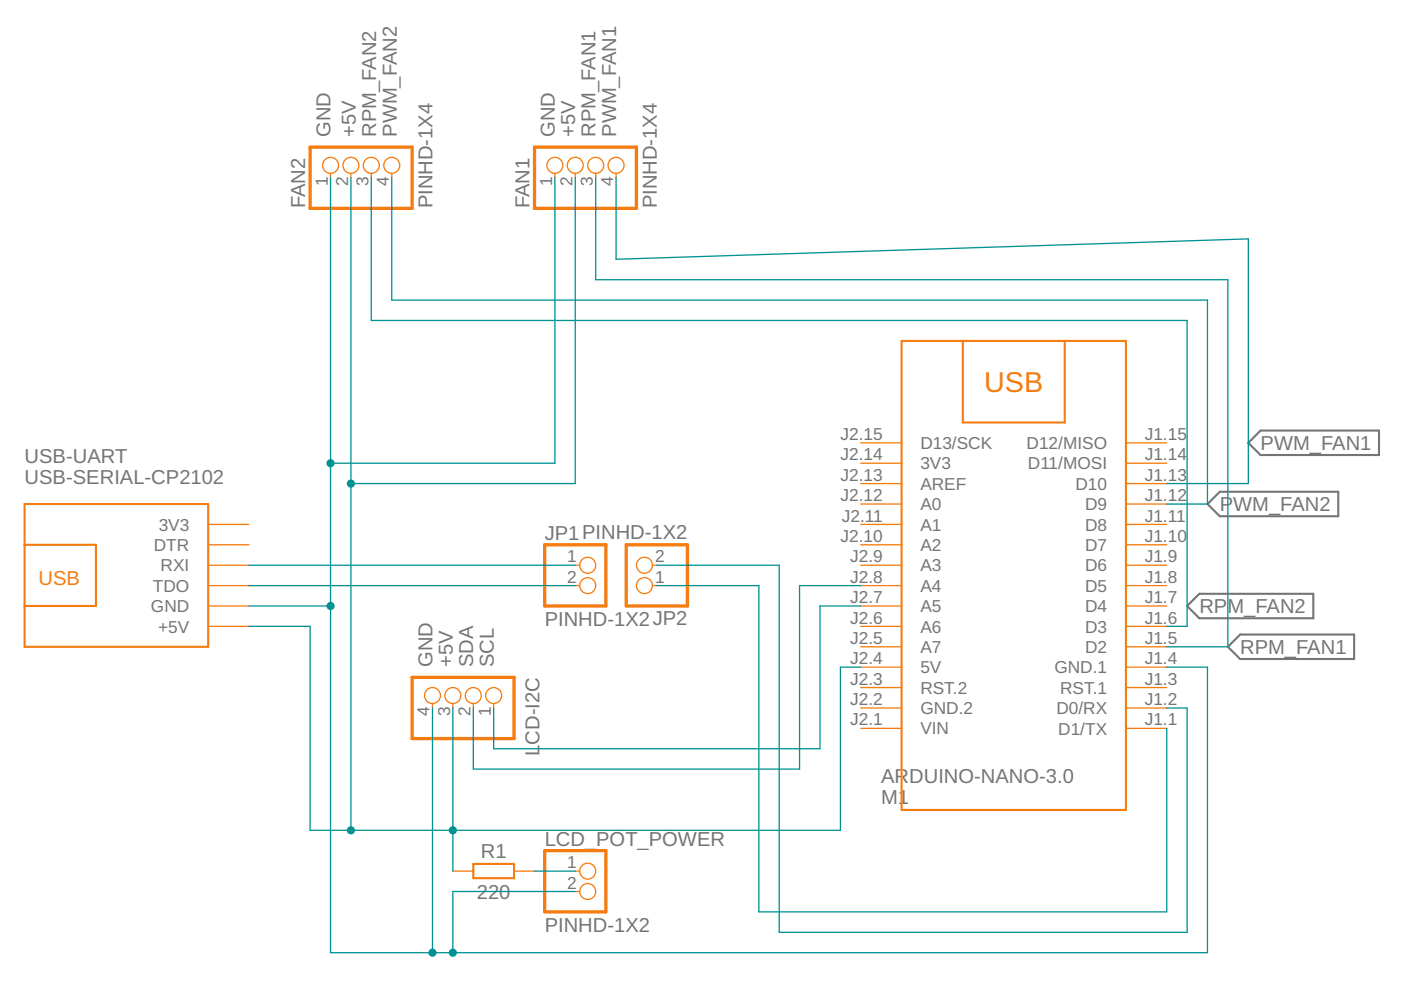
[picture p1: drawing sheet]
<svg xmlns="http://www.w3.org/2000/svg" width="297mm" height="210mm" viewBox="0 0 297 210" stroke-linecap="round" stroke-linejoin="round" font-family="sans-serif">
<path d="M267.3 91.3h25.1v5.2h-25.1l-2.6-2.6zM256 106.9l2.6-2.6h25.1v5.2h-25.1zM251.7 128.5l2.6-2.6h24.1v5.2h-24.1zM260.3 137.1l2.6-2.6h24.2v5.2h-24.2z" fill="none" stroke="#757575" stroke-width=".44"/>
<g fill="none" stroke="#f57c10" stroke-width=".28">
<path d="M70.1 36.7v1M74.4 36.7v1M78.7 36.7v1M83.1 36.7v1M117.6 36.7v1M122 36.7v1M126.3 36.7v1M130.6 36.7v1M182.5 98.2h8.7M182.5 93.9h8.7M238.7 98.2h8.7M238.7 93.9h8.7"/>
<path d="M44.1 119.8h8.7M44.1 115.5h8.7M44.1 111.2h8.7M122 119.8h.9M138.3 119.8h1M182.5 119.8h8.7M182.5 115.5h8.7M182.5 111.2h8.7M182.5 106.9h8.7M182.5 102.5h8.7M238.7 119.8h8.7M238.7 115.5h8.7"/>
<path d="M238.7 111.2h8.7M238.7 106.9h8.7M238.7 102.5h8.7M44.1 132.8h8.7M44.1 128.5h8.7M44.1 124.2h8.7M122 124.2h.9M138.3 124.2h1M182.5 137.1h8.7M182.5 132.8h8.7M182.5 128.5h8.7M182.5 124.2h8.7"/>
<path d="M238.7 137.1h8.7M238.7 132.8h8.7M238.7 128.5h8.7M238.7 124.2h8.7M91.7 149.2v.9M96 149.2v.9M100.4 149.2v.9M104.7 149.2v.9M182.5 154.4h8.7M182.5 150.1h8.7M182.5 145.8h8.7M182.5 141.5h8.7"/>
<path d="M238.7 154.4h8.7M238.7 150.1h8.7M238.7 145.8h8.7M238.7 141.5h8.7M96 184.7h4.4M109 184.7h4.3M122 184.7h.9M122 189h.9"/>
<circle cx="70.1" cy="35.1" r="1.69"/>
<circle cx="74.4" cy="35.1" r="1.69"/>
<circle cx="78.7" cy="35.1" r="1.69"/>
<circle cx="83.1" cy="35.1" r="1.69"/>
<circle cx="117.6" cy="35.1" r="1.69"/>
<circle cx="122" cy="35.1" r="1.69"/>
<circle cx="126.3" cy="35.1" r="1.69"/>
<circle cx="130.6" cy="35.1" r="1.69"/>
<circle cx="124.6" cy="119.8" r="1.69"/>
<circle cx="136.6" cy="119.8" r="1.69"/>
<circle cx="124.6" cy="124.2" r="1.69"/>
<circle cx="136.6" cy="124.2" r="1.69"/>
<circle cx="91.7" cy="147.5" r="1.69"/>
<circle cx="96" cy="147.5" r="1.69"/>
<circle cx="100.4" cy="147.5" r="1.69"/>
<circle cx="104.7" cy="147.5" r="1.69"/>
<circle cx="124.6" cy="184.7" r="1.69"/>
<circle cx="124.6" cy="189" r="1.69"/>
</g>
<path d="M191.2 72.3h47.5v99.4h-47.5zM204.1 72.3v17.3h21.6v-17.3M5.2 106.9h38.9v30.2h-38.9zM5.2 115.5h15.1v13h-15.1M100.4 183.2h8.6v3h-8.6z" fill="none" stroke="#f57c10" stroke-width=".44"/>
<path d="M65.7 31.2h21.7v13h-21.7zM113.3 31.2h21.6v13h-21.6zM115.5 115.5h13v13h-13zM132.8 115.5h13v13h-13zM87.4 143.6h21.6v13h-21.6zM115.5 180.4h13v12.9h-13z" fill="none" stroke="#f57c10" stroke-width=".7"/>
<path d="M74.4 37.7v64.8M139.3 119.8h25.9v77.9h86.5v-47.6h-4.3M52.8 132.8h12.9v43.2h112.5v-34.5h4.3M139.3 124.2h21.6v69.1h86.5v-38.9" fill="none" stroke="#009292" stroke-width=".28"/>
<circle cx="74.4" cy="176" r=".87" fill="#009292"/>
<path d="M73.5 176a.9 .9 0 0 1 1.8 0 .9 .9 0 0 1-1.8 0zM73.5 176a.9 .9 0 0 0 1.8 0 .9 .9 0 0 0-1.8 0z" fill="#009292"/>
<path d="M122 37.7v64.8h-47.6v73.5" fill="none" stroke="#009292" stroke-width=".28"/>
<circle cx="74.4" cy="102.5" r=".87" fill="#009292"/>
<path d="M73.5 102.5a.9 .9 0 0 1 1.8 0 .9 .9 0 0 1-1.8 0zM73.5 102.5a.9 .9 0 0 0 1.8 0 .9 .9 0 0 0-1.8 0z" fill="#009292"/>
<path d="M96 150.1v25.9" fill="none" stroke="#009292" stroke-width=".28"/>
<circle cx="96" cy="176" r=".87" fill="#009292"/>
<path d="M95.1 176a.9 .9 0 0 1 1.8 0 .9 .9 0 0 1-1.8 0zM95.1 176a.9 .9 0 0 0 1.8 0 .9 .9 0 0 0-1.8 0z" fill="#009292"/>
<path d="M78.7 37.7v30.2h173v64.9h-4.3M83.1 37.7v25.9h172.9v43.3h-8.6M126.3 37.7v21.6h134v77.8h-12.9M130.6 37.7v17.3l134.1-4.3v51.8h-17.3M70.1 98.2v30.3h-17.3M96 176v8.7" fill="none" stroke="#009292" stroke-width=".28"/>
<circle cx="70.1" cy="128.5" r=".87" fill="#009292"/>
<path d="M69.2 128.5a.9 .9 0 0 1 1.8 0 .9 .9 0 0 1-1.8 0zM69.2 128.5a.87 .87 0 0 0 1.7 0 .87 .87 0 0 0-1.7 0z" fill="#009292"/>
<path d="M117.6 37.7v60.5h-47.5M70.1 128.5v73.5h185.9v-60.5h-8.6" fill="none" stroke="#009292" stroke-width=".28"/>
<circle cx="91.7" cy="202" r=".87" fill="#009292"/>
<path d="M90.8 202a.9 .9 0 0 1 1.8 0 .9 .9 0 0 1-1.8 0zM90.8 202a.9 .9 0 0 0 1.8 0 .9 .9 0 0 0-1.8 0z" fill="#009292"/>
<path d="M70.1 37.7v60.5" fill="none" stroke="#009292" stroke-width=".28"/>
<circle cx="70.1" cy="98.2" r=".87" fill="#009292"/>
<path d="M69.2 98.2a.9 .9 0 0 1 1.8 0 .9 .9 0 0 1-1.8 0zM69.2 98.2a.87 .87 0 0 0 1.7 0 .87 .87 0 0 0-1.7 0z" fill="#009292"/>
<path d="M91.7 150.1v51.9M122 189h-26v13" fill="none" stroke="#009292" stroke-width=".28"/>
<circle cx="96" cy="202" r=".87" fill="#009292"/>
<path d="M95.1 202a.9 .9 0 0 1 1.8 0 .9 .9 0 0 1-1.8 0zM95.1 202a.9 .9 0 0 0 1.8 0 .9 .9 0 0 0-1.8 0z" fill="#009292"/>
<path d="M52.8 119.8h69.2M52.8 124.2h69.2M182.5 128.5h-8.6v30.2h-69.2v-8.6M182.5 124.2h-13v38.9h-69.1v-13M113.3 184.7h8.7" fill="none" stroke="#009292" stroke-width=".28"/>
<text font-size="6.1" fill="#f57c10" x="208.7" y="83.1">USB</text>
<g font-size="4.3" fill="#757575">
<text x="70.1" y="29" transform="rotate(-90 70.1 29)">GND</text>
<text x="75.5" y="29" transform="rotate(-90 75.5 29)">+5V</text>
<text x="79.8" y="29" transform="rotate(-90 79.8 29)">RPM_FAN2</text>
<text x="84.1" y="29" transform="rotate(-90 84.1 29)">PWM_FAN2</text>
<text x="117.6" y="29" transform="rotate(-90 117.6 29)">GND</text>
<text x="122" y="29" transform="rotate(-90 122 29)">+5V</text>
<text x="126.3" y="29" transform="rotate(-90 126.3 29)">RPM_FAN1</text>
<text x="130.6" y="29" transform="rotate(-90 130.6 29)">PWM_FAN1</text>
<text x="64.7" y="44.2" transform="rotate(-90 64.7 44.2)">FAN2</text>
<text x="91.7" y="44.2" transform="rotate(-90 91.7 44.2)">PINHD-1X4</text>
<text x="112.2" y="44.2" transform="rotate(-90 112.2 44.2)">FAN1</text>
<text x="139.3" y="44.2" transform="rotate(-90 139.3 44.2)">PINHD-1X4</text>
<text x="267.3" y="95.4">PWM_FAN1</text>
<text x="5.2" y="98.2">USB-UART</text>
<text x="5.2" y="102.5">USB-SERIAL-CP2102</text>
<text x="258.6" y="108.4">P</text>
<text x="261.5" y="108.4">WM_FAN2</text>
<text x="115.5" y="114.4">JP1PINHD-1X2</text>
<text x="254.3" y="130">RPM_FAN2</text>
<text x="115.5" y="132.8">PINHD-1X2JP2</text>
<text x="91.7" y="141.5" transform="rotate(-90 91.7 141.5)">GND</text>
<text x="96" y="141.5" transform="rotate(-90 96 141.5)">+5V</text>
<text x="100.3" y="141.5" transform="rotate(-90 100.3 141.5)">SDA</text>
<text x="104.7" y="141.5" transform="rotate(-90 104.7 141.5)">SCL</text>
<text x="262.9" y="138.6">RPM_FAN1</text>
<text x="114.4" y="160.2" transform="rotate(-90 114.4 160.2)">L</text>
<text x="114.4" y="157.9" transform="rotate(-90 114.4 157.9)">CD-I2C</text>
<text x="186.8" y="166.1">ARDUINO-NANO-3.0</text>
<text x="186.8" y="170.4">M1</text>
<text x="115.5" y="179.3">LCD_POT_POWER</text>
<text x="101.9" y="181.9">R1</text>
<text x="101.1" y="190.5">220</text>
<text x="115.5" y="197.7">PINHD-1X2</text>
</g>
<text font-size="4.3" fill="#f57c10" x="8.2" y="123.9">USB</text>
<g font-size="3.7" fill="#757575">
<text x="69.5" y="39.4" transform="rotate(-90 69.5 39.4)">1</text>
<text x="73.8" y="39.4" transform="rotate(-90 73.8 39.4)">2</text>
<text x="78.1" y="39.4" transform="rotate(-90 78.1 39.4)">3</text>
<text x="82.4" y="39.4" transform="rotate(-90 82.4 39.4)">4</text>
<text x="117" y="39.4" transform="rotate(-90 117 39.4)">1</text>
<text x="121.4" y="39.4" transform="rotate(-90 121.4 39.4)">2</text>
<text x="125.7" y="39.4" transform="rotate(-90 125.7 39.4)">3</text>
<text x="130" y="39.4" transform="rotate(-90 130 39.4)">4</text>
<text x="178.2" y="93.3">J2.15</text>
<text x="195.1" y="95.2">D13/SCK</text>
<text x="217.7" y="95.2">D12/MISO</text>
<text x="242.7" y="93.3">J1.15</text>
<text x="178.2" y="101.9">J2.13</text>
<text x="178.2" y="97.6">J2.14</text>
<text x="195.1" y="99.5">3V3</text>
<text x="217.9" y="99.5">D11/MOSI</text>
<text x="242.7" y="101.9">J1.13</text>
<text x="242.7" y="97.6">J1.14</text>
<text x="178.2" y="106.3">J2.12</text>
<text x="195.1" y="103.8">AREF</text>
<text x="228" y="103.8">D10</text>
<text x="242.7" y="106.3">J1.12</text>
<text x="33.7" y="112.5">3V3</text>
<text x="178.5" y="110.6">J2.11</text>
<text x="195.1" y="112.5">A1</text>
<text x="195.1" y="108.2">A0</text>
<text x="230.1" y="112.5">D8</text>
<text x="230.1" y="108.2">D9</text>
<text x="242.7" y="110.6">J1.11</text>
<text x="32.6" y="116.8">DTR</text>
<text x="120.3" y="119.2">1</text>
<text x="138.9" y="119.2">2</text>
<text x="178.2" y="114.9">J2.10</text>
<text x="180.3" y="119.2">J2.9</text>
<text x="195.1" y="116.8">A2</text>
<text x="230.1" y="116.8">D7</text>
<text x="242.7" y="119.2">J1.9</text>
<text x="242.7" y="114.9">J1.10</text>
<text x="32.4" y="125.5">TDO</text>
<text x="34.1" y="121.1">RXI</text>
<text x="120.3" y="123.6">2</text>
<text x="138.9" y="123.6">1</text>
<text x="180.3" y="123.6">J2.8</text>
<text x="195.1" y="125.5">A4</text>
<text x="195.1" y="121.1">A3</text>
<text x="230.1" y="125.5">D5</text>
<text x="230.1" y="121.1">D6</text>
<text x="242.7" y="123.6">J1.8</text>
<text x="32" y="129.8">GND</text>
<text x="180.3" y="127.9">J2.7</text>
<text x="195.1" y="129.8">A5</text>
<text x="230.1" y="129.8">D4</text>
<text x="242.7" y="127.9">J1.7</text>
<text x="33.6" y="134.1">+5V</text>
<text x="180.3" y="136.5">J2.5</text>
<text x="180.3" y="132.2">J2.6</text>
<text x="195.1" y="134.1">A6</text>
<text x="230.1" y="134.1">D3</text>
<text x="242.7" y="136.5">J1.5</text>
<text x="242.7" y="132.2">J1.6</text>
<text x="180.3" y="140.9">J2.4</text>
<text x="195.1" y="142.8">5V</text>
<text x="195.1" y="138.4">A7</text>
<text x="223.5" y="142.8">GND.1</text>
<text x="230.1" y="138.4">D2</text>
<text x="242.7" y="140.9">J1.4</text>
<text x="180.3" y="149.5">J2.2</text>
<text x="180.3" y="145.2">J2.3</text>
<text x="195.1" y="147.1">RST.2</text>
<text x="224.8" y="147.1">RST.1</text>
<text x="242.7" y="149.5">J1.2</text>
<text x="242.7" y="145.2">J1.3</text>
<text x="91.1" y="151.8" transform="rotate(-90 91.1 151.8)">4</text>
<text x="95.4" y="151.8" transform="rotate(-90 95.4 151.8)">3</text>
<text x="99.7" y="151.8" transform="rotate(-90 99.7 151.8)">2</text>
<text x="104.1" y="151.8" transform="rotate(-90 104.1 151.8)">1</text>
<text x="180.3" y="153.8">J2.1</text>
<text x="195.1" y="155.7">VIN</text>
<text x="195.1" y="151.4">GND.2</text>
<text x="224" y="151.4">D0/RX</text>
<text x="224.4" y="155.7">D1/TX</text>
<text x="242.7" y="153.8">J1.1</text>
<text x="120.3" y="184.1">1</text>
<text x="120.3" y="188.4">2</text>
</g>
</svg>
